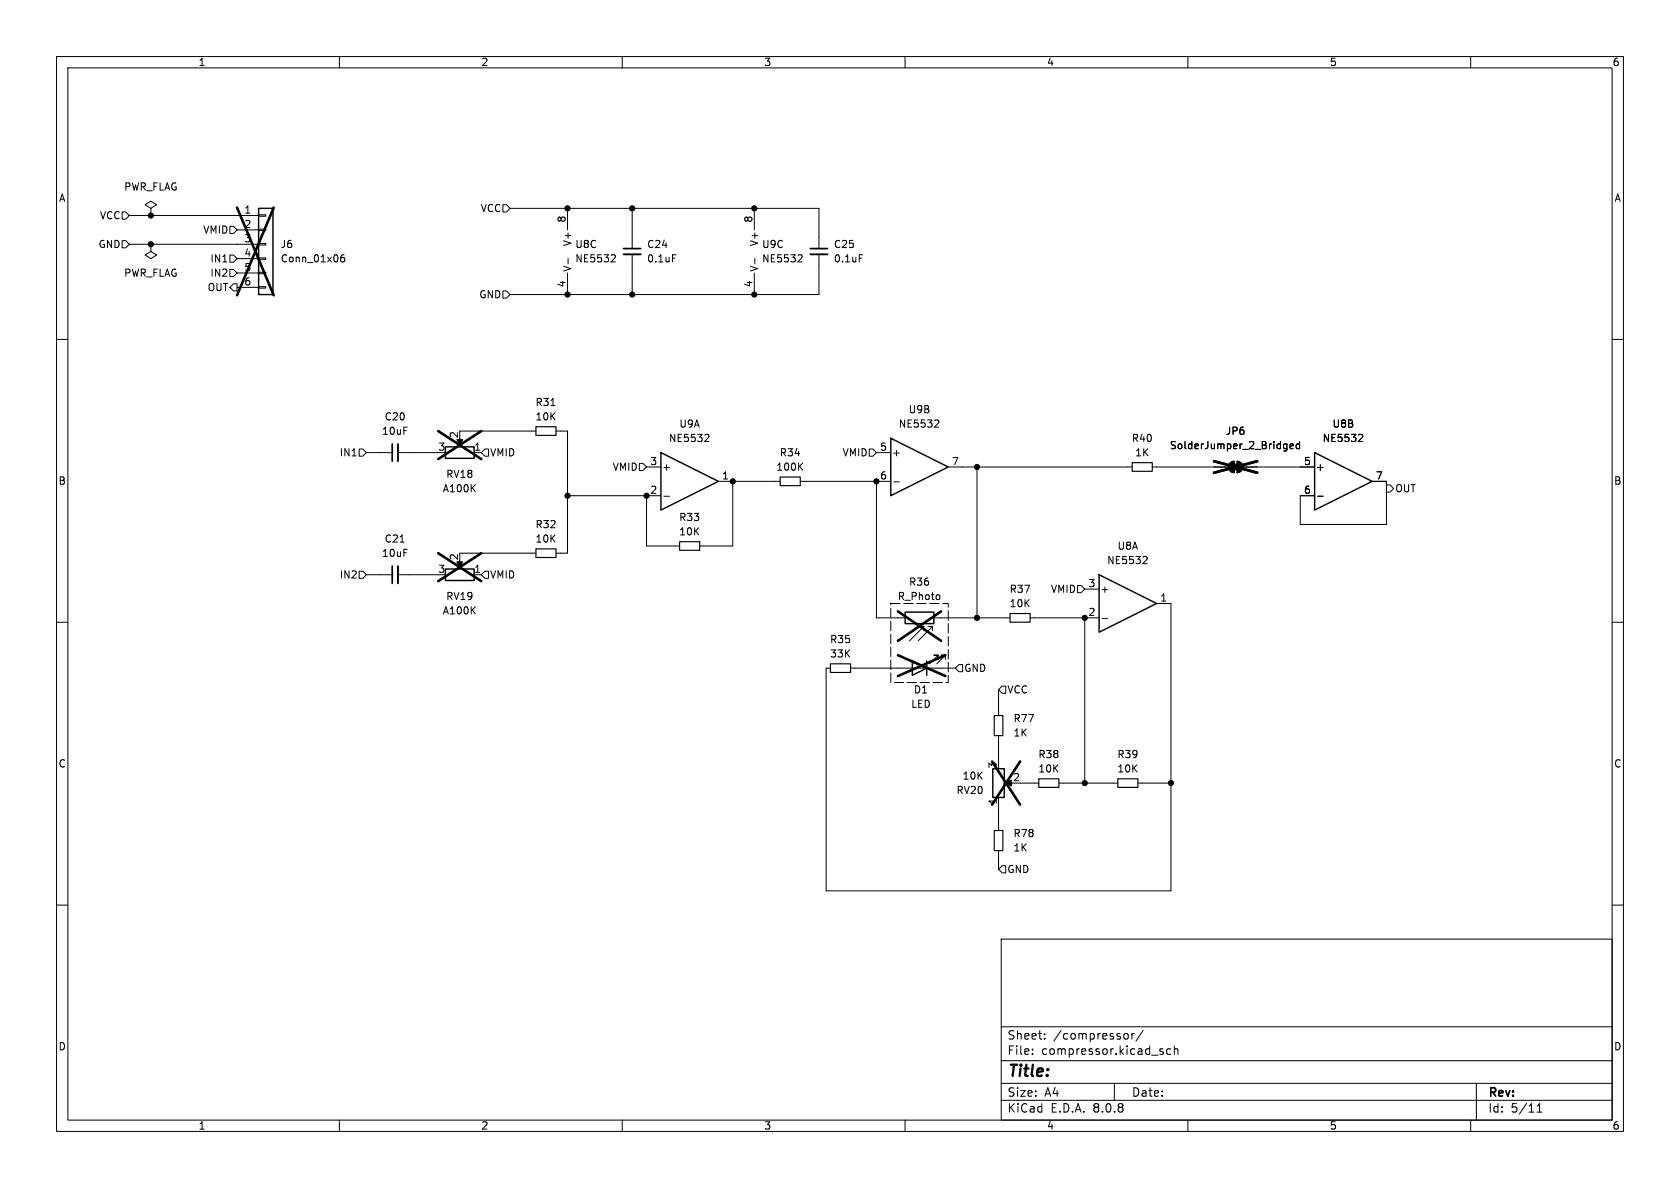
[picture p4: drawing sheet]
<svg xmlns="http://www.w3.org/2000/svg" width="297mm" height="210mm" viewBox="0 0 297 210" stroke-linecap="round" stroke-linejoin="round" font-family="sans-serif">
<g fill="none" stroke="#000" stroke-width=".18">
<path d="M10 10h277v190h-277zM12 12h273v186h-273zM60 10v2M110 10v2M160 10v2M210 10v2M260 10v2M21.6 37.5h.6l.7 .6-.7 .6h-.6zM22.9 38.1h22.8M26.7 36.8l1-.6-1-.6-1 .6 1 .6v1.3M26.7 38.1h.1M45.7 38h1.3v.2h-1.3z"/>
<path d="M88.9 36.2h.6l.7 .6-.7 .7h-.6zM90.2 36.8h54.6v7.1M100.3 36.8v3.8M111.8 36.8v7.1M133.3 36.8v3.8M21.6 42.5h.6l.7 .7-.7 .6h-.6zM22.9 43.2h22.8M26.7 43.2v1.3l1 .6-1 .6-1-.6 1-.6M26.7 43.2h.1M40.6 45.1h.7l.6 .6-.6 .7h-.7zM40.6 47.6h.7l.6 .7-.6 .6h-.7zM40.6 40h.7l.6 .6-.6 .7h-.7z"/>
<path d="M41.3 50.2h.6v1.2h-.6l-.7-.6zM41.9 40.6h3.8M41.9 45.7h3.8M41.9 48.3h3.8M41.9 50.8h3.8M45.7 50.7h1.3v.2h-1.3zM45.7 48.1h1.3v.3h-1.3zM45.7 45.6h1.3v.2h-1.3zM45.7 43.1h1.3v.2h-1.3zM45.7 40.5h1.3v.3h-1.3zM60.8 45l-.3 .1a.86 .86 0 0 0 0 1.2l.4-.1v-.4l-.2-.3h-.2l-.3 .3M88.9 51.4h.6l.7 .7-.7 .6h-.6z"/>
<path d="M100.3 48.3v3.8M100.4 45.7v.9M108.2 45l.5 .1 .1 .3-.8 .9h.8M111.8 45v7.1M118.9 45h.6M133.3 48.3v3.8M133.4 45.7v.9M141.3 45l.4 .1 .1 .3-.8 .9h.8M144.8 45v7.1h-54.6M151.9 45h.6M10 60h2M63.5 79.4h.6l.7 .6-.7 .6h-.6z"/>
<path d="M81.3 77.5v1M81.3 76.2h13.4M85.7 79.4h.7v1.2h-.7l-.6-.6zM97.4 71.7h.7M98.3 76.2h2v21.6h-2M124.8 76.8h.4l.1 .3-.7 .9h.7M153.7 79.4h.6l.6 .6-.6 .6h-.6zM165.4 74.2l.5 .1 .1 .3-.8 .9h.8M227.1 78.5h.4M227.5 78.5v1l-.2 .2M227.5 79.3h-.4M228.1 78.9l.6-.1-.1-.3h-.4l-.1 .2v.6h.5"/>
<path d="M229.7 78.5h-.3l-.3 .2 .2 .6h.4M229.7 78v1.3M240.4 76.8h.4l.1 .3-.8 .9h.8M285 60h2M64.8 80h4.5M70.4 80h7.1M70.7 95.8h.8M81.3 99.1v1M81.3 97.8h13.4M83.8 80h1.3M100.3 87.6h16.5M113 81.9h.7l.6 .7-.6 .6h-.7z"/>
<path d="M114.3 82.6h2.5M114.3 87.6v8.9h5.8M117.4 87.7h.9M127 85.1h10.9M129.5 85.1v11.4h-5.8M141.4 82.4l.5 .7M141.5 85.1h16M141.9 81.9l-.7 .7M154.9 85.1v24.1h5.1M154.9 80h2.6M158 85.2h1M167.6 82.6h32.6"/>
<path d="M172.7 82.6v26.6M202.3 98.4h.4l.1 .3-.8 .9h.8M203.7 82.6h13.5M217.5 81.8l.7-.3v2.1a1.02 1.02 0 0 1-.9-.7 1.02 1.02 0 0 1 .2-1.1zM218.7 81.5a1.02 1.02 0 0 1 1 1.1 1.02 1.02 0 0 1-1 1zM219.7 82.6h12.7M232.9 87.7h1M242.6 85.1h2.5v7.6h-15.2v-5.1h2.5M245.1 85.7h.6l.7 .7-.7 .6h-.6zM10 110h2M63.5 101h.6l.7 .6-.7 .6h-.6zM64.8 101.6h4.5"/>
<path d="M70.4 101.6h7.1M83.8 101.6h1.3M85.7 101h.7v1.2h-.7l-.6-.6zM150.4 118.1h18.5M162.6 110.7h.7M163.3 110.7l-2.5 2.6M163.3 110.7v.8M164.1 110.7h.7M164.8 110.7l-2.5 2.6M164.8 110.7v.8M165.1 109.2h13.5M165.9 116.6v-.8h-.8h.8l-1.6 1.5"/>
<path d="M166 105.2l.2 .2-.2 .5M167.1 116.6v-.8h-.7h.7l-1.5 1.5M169.5 117.5h.7v1.2h-.7l-.6-.6zM182.1 109.2h12.2M190.5 103.5h.6l.7 .6-.7 .7h-.6zM191.8 104.1h2.5M191.8 109.2v29.2M194.8 109.3h1M204.5 106.7h2.5v50.8h-61v-39.4h.8M285 110h2M176.5 121.9v4.6M176.5 130v4.6"/>
<path d="M177.2 121.3h.6v1.3h-.6l-.7-.7zM178.1 138.4h1M180.3 138.4h3.3M187.2 138.4h10.4M201.2 138.4h5.8M176.5 141v5.8M176.5 150.4v3.3M177.2 153h.6v1.3h-.6l-.7-.6zM10 160h2M177 166h108v32h-108zM285 160h2M60 198v2"/>
<path d="M110 198v2M160 198v2M177 194.5h108M177 191.5h108M177 187.5h108M177 181.5h108M182.5 186.3v.1M182.5 185.5v.1M184.7 183.6v.1M184.7 182.8v.1M197 191.5v3M199 182.7l.3 .1 .2 .2-.1 .6-.4 .1"/>
<path d="M200.1 182.7v1M200.5 182.7l-.3 .1-.1 .2M202.1 182.1l-1.3 2M205.5 185.9l.2 .2-.2 .3M205.5 185.4l.1 .1M207 185.5l-.5-.1-.3 .3v.4l.2 .2h.6M207.6 185.5l.2-.1 .4 .1v.9M207.6 184.9v1.5M210 198v2M260 198v2M261 191.5v6.5M271.7 196.6h.9"/>
<path d="M271.7 195.5l.5-.4v1.5"/>
</g>
<path d="M94.7 75.4h3.6v1.6h-3.6zM94.7 97h3.6v1.6h-3.6zM120.1 95.8h3.6v1.5h-3.6zM137.9 84.3h3.6v1.6h-3.6zM200.2 81.8h3.5v1.5h-3.5zM146.8 117.3h3.6v1.6h-3.6zM178.6 108.5h3.5v1.5h-3.5zM175.8 126.5h1.5v3.5h-1.5zM183.6 137.7h3.6v1.5h-3.6zM197.6 137.7h3.6v1.5h-3.6zM175.8 146.8h1.5v3.6h-1.5z" fill="none" stroke="#000" stroke-width=".2"/>
<g fill="#000" stroke="#000" stroke-width=".18">
<path d="M80.8 77.7h1l-.5 1.2zM217.5 81.8l.7-.3v2.1a1.02 1.02 0 0 1-.9-.7 1.02 1.02 0 0 1 .2-1.1zM218.7 81.5a1.02 1.02 0 0 1 1 1.1 1.02 1.02 0 0 1-1 1zM217.9 82h1v1.1h-1zM80.8 99.3h1l-.5 1.2zM177.7 138.4l1.1-.5v1z"/>
<circle cx="26.7" cy="38.1" r=".46"/>
<circle cx="100.3" cy="36.8" r=".46"/>
<circle cx="111.8" cy="36.8" r=".46"/>
<circle cx="133.3" cy="36.8" r=".46"/>
<circle cx="26.7" cy="43.2" r=".46"/>
<circle cx="100.3" cy="52.1" r=".46"/>
<circle cx="111.8" cy="52.1" r=".46"/>
<circle cx="133.3" cy="52.1" r=".46"/>
<circle cx="100.3" cy="87.6" r=".46"/>
<circle cx="114.3" cy="87.6" r=".46"/>
<circle cx="129.5" cy="85.1" r=".46"/>
<circle cx="154.9" cy="85.1" r=".46"/>
<circle cx="172.7" cy="82.6" r=".46"/>
<circle cx="172.7" cy="109.2" r=".46"/>
<circle cx="191.8" cy="109.2" r=".46"/>
<circle cx="191.8" cy="138.4" r=".46"/>
<circle cx="207" cy="138.4" r=".46"/>
</g>
<g fill="none" stroke="#000" stroke-width=".46">
<path d="M41.9 36.7l6.5 15.5M48.4 36.7l-6.5 15.5M77.5 76.2l7.6 5M85.1 76.2l-7.6 5M77.5 97.8l7.6 4.9M85.1 97.8l-7.6 4.9M214.6 81.5l7.7 2.1M222.3 81.5l-7.7 2.1M158.7 108.1l7.7 5.2M158.7 115.8l8.4 3.7M166.4 108.1l-7.7 5.2M167.1 115.8l-8.4 3.7"/>
<path d="M175.4 134.6l4.9 7.6M180.3 134.6l-4.9 7.6"/>
</g>
<path d="M45.7 36.8h2.6v15.3h-2.6zM78.7 79h5.1v2h-5.1zM157.5 77.5l10.1 5.1-10.1 5zM116.8 80l10.2 5.1-10.2 5.1zM232.4 80l10.2 5.1-10.2 5.1zM78.7 100.6h5.1v2h-5.1zM160 108.2h5.1v2h-5.1zM161.3 116.8l2.5 1.3-2.5 1.3zM163.8 116.8v2.6M194.3 101.6l10.2 5.1-10.2 5.1zM175.5 135.9h2v5.1h-2z" fill="none" stroke="#000" stroke-width=".25"/>
<path d="M110.2 45h3.1M143.3 45h3M70.4 78.5v3M70.4 100.1v3" fill="none" stroke="#000" stroke-width=".33"/>
<path d="M110.2 43.9h3.1M143.3 43.9h3M69.3 78.5v3M69.3 100.1v3" fill="none" stroke="#000" stroke-width=".3"/>
<path d="M157.5 106.7h10.1v14h-10.1z" fill="none" stroke="#000" stroke-width=".18" stroke-dasharray="1.7 .6"/>
<text font-size="2.8" x="178" y="190.9">Title:</text>
<g font-size="2.1">
<text x="178" y="184">Sheet:</text>
<text x="186.2" y="184">/compressor/</text>
<text x="178" y="186.7">File:</text>
<text x="184.1" y="186.7">compressor.kicad_sch</text>
<text x="178" y="196.9">KiCad</text>
<text x="178" y="194.1">Size:</text>
<text x="184.7" y="194.1">A4</text>
<text x="185.7" y="196.9">E.D.A.</text>
<text x="193.3" y="196.9">8.0.8</text>
<text x="200" y="194.1">Date:</text>
<text x="263" y="194.3">Rev:</text>
<text x="263" y="196.9">Id:</text>
<text x="267.1" y="196.9">5/11</text>
</g>
<g font-size="1.8">
<text x="35" y="11.9">1</text>
<text x="85" y="11.9">2</text>
<text x="135" y="11.9">3</text>
<text x="185" y="11.9">4</text>
<text x="235" y="11.9">5</text>
<text x="285" y="11.9">6</text>
<text x="10.3" y="35.9">A</text>
<text x="21.9" y="33.9">PWR_FLAG</text>
<text x="285.3" y="35.9">A</text>
<text x="17.6" y="39">VCC</text>
<text x="35.8" y="41.5">VMID</text>
<text x="43.1" y="37.8">1</text>
<text x="43.1" y="40.4">2</text>
<text x="84.9" y="37.7">VCC</text>
<text x="100.1" y="39.4" transform="rotate(-90 100.1 39.4)">8</text>
<text x="133.1" y="39.4" transform="rotate(-90 133.1 39.4)">8</text>
<text x="17.3" y="44">GND</text>
<text x="37.1" y="46.6">IN1</text>
<text x="43.1" y="42.9">3</text>
<text x="43.1" y="45.5">4</text>
<text x="49.5" y="44">J6</text>
<text x="49.5" y="46.6">Conn_01x06</text>
<text x="101.2" y="43.6" transform="rotate(-90 101.2 43.6)">V+</text>
<text x="101.6" y="46.6">NE5532</text>
<text x="101.6" y="44">U8C</text>
<text x="114.3" y="44">C24</text>
<text x="114.3" y="46.6">0.1uF</text>
<text x="134.2" y="43.6" transform="rotate(-90 134.2 43.6)">V+</text>
<text x="134.6" y="46.6">NE5532</text>
<text x="134.6" y="44">U9C</text>
<text x="147.3" y="44">C25</text>
<text x="147.3" y="46.6">0.1uF</text>
<text x="21.9" y="49.1">PWR_FLAG</text>
<text x="36.6" y="51.7">OUT</text>
<text x="37.1" y="49.1">IN2</text>
<text x="43.1" y="48">5</text>
<text x="43.1" y="50.5">6</text>
<text x="84.6" y="52.9">GND</text>
<text x="100.1" y="50.9" transform="rotate(-90 100.1 50.9)">4</text>
<text x="101.2" y="48.1" transform="rotate(-90 101.2 48.1)">V-</text>
<text x="133.1" y="50.9" transform="rotate(-90 133.1 50.9)">4</text>
<text x="134.2" y="48.1" transform="rotate(-90 134.2 48.1)">V-</text>
<text x="94.6" y="72">R31</text>
<text x="67.4" y="77.1">10uF</text>
<text x="67.9" y="74.5">C20</text>
<text x="81" y="77.5" transform="rotate(-90 81 77.5)">2</text>
<text x="94.6" y="74.5">10K</text>
<text x="120" y="75.8">U9A</text>
<text x="158.8" y="75.8">NE5532</text>
<text x="160.6" y="73.3">U9B</text>
<text x="216.6" y="77.1">JP6</text>
<text x="235.5" y="75.8">U8B</text>
<text x="60" y="80.9">IN1</text>
<text x="77.4" y="79.8">3</text>
<text x="83.7" y="79.8">1</text>
<text x="86.6" y="80.9">VMID</text>
<text x="108.2" y="83.4">VMID</text>
<text x="114.9" y="82.3">3</text>
<text x="117" y="83.4">+</text>
<text x="118.2" y="78.3">NE5532</text>
<text x="137.1" y="83.4">100K</text>
<text x="137.8" y="80.9">R34</text>
<text x="148.9" y="80.9">VMID</text>
<text x="155.5" y="79.8">5</text>
<text x="157.6" y="80.9">+</text>
<text x="168.2" y="82.3">7</text>
<text x="200" y="78.3">R40</text>
<text x="200.6" y="80.9">1K</text>
<text x="206.7" y="79.6">SolderJumper_2_Bridged</text>
<text x="230.4" y="82.3">5</text>
<text x="232.5" y="83.4">+</text>
<text x="233.7" y="78.3">NE5532</text>
<text x="10.3" y="85.9">B</text>
<text x="78.2" y="87.2">A100K</text>
<text x="78.8" y="84.7">RV18</text>
<text x="114.9" y="87.4">2</text>
<text x="127.6" y="84.8">1</text>
<text x="155.5" y="84.8">6</text>
<text x="230.4" y="87.4">6</text>
<text x="243.1" y="84.8">7</text>
<text x="246.6" y="87.2">OUT</text>
<text x="285.3" y="85.9">B</text>
<text x="94.6" y="93.6">R32</text>
<text x="120" y="92.3">R33</text>
<text x="120" y="94.8">10K</text>
<text x="67.4" y="98.7">10uF</text>
<text x="67.9" y="96.1">C21</text>
<text x="77.4" y="101.3">3</text>
<text x="81" y="99.1" transform="rotate(-90 81 99.1)">2</text>
<text x="83.7" y="101.3">1</text>
<text x="94.6" y="96.1">10K</text>
<text x="195.6" y="99.9">NE5532</text>
<text x="197.5" y="97.4">U8A</text>
<text x="60" y="102.5">IN2</text>
<text x="78.8" y="106.3">RV19</text>
<text x="86.6" y="102.5">VMID</text>
<text x="158.6" y="106.3">R_Photo</text>
<text x="160.6" y="103.7">R36</text>
<text x="178.4" y="105">R37</text>
<text x="178.4" y="107.5">10K</text>
<text x="185.7" y="105">VMID</text>
<text x="192.3" y="103.9">3</text>
<text x="194.4" y="105">+</text>
<text x="205" y="106.4">1</text>
<text x="78.2" y="108.8">A100K</text>
<text x="146.6" y="113.9">R35</text>
<text x="192.3" y="109">2</text>
<text x="146.6" y="116.4">33K</text>
<text x="170.4" y="119">GND</text>
<text x="161" y="125.3">LED</text>
<text x="161.5" y="122.8">D1</text>
<text x="178" y="122.8">VCC</text>
<text x="179.1" y="130.4">1K</text>
<text x="179.1" y="127.9">R77</text>
<text x="10.3" y="135.9">C</text>
<text x="176.3" y="136" transform="rotate(-90 176.3 136)">3</text>
<text x="183.5" y="134.2">R38</text>
<text x="183.5" y="136.8">10K</text>
<text x="197.4" y="134.2">R39</text>
<text x="197.4" y="136.8">10K</text>
<text x="285.3" y="135.9">C</text>
<text x="169" y="140.6">RV20</text>
<text x="170.1" y="138">10K</text>
<text x="176.3" y="142.3" transform="rotate(-90 176.3 142.3)">1</text>
<text x="179" y="138.2">2</text>
<text x="179.1" y="148.2">R78</text>
<text x="178" y="154.5">GND</text>
<text x="179.1" y="150.7">1K</text>
<text x="10.3" y="185.9">D</text>
<text x="285.3" y="185.9">D</text>
<text x="35" y="199.9">1</text>
<text x="85" y="199.9">2</text>
<text x="135" y="199.9">3</text>
<text x="185" y="199.9">4</text>
<text x="235" y="199.9">5</text>
<text x="285" y="199.9">6</text>
</g>
</svg>
